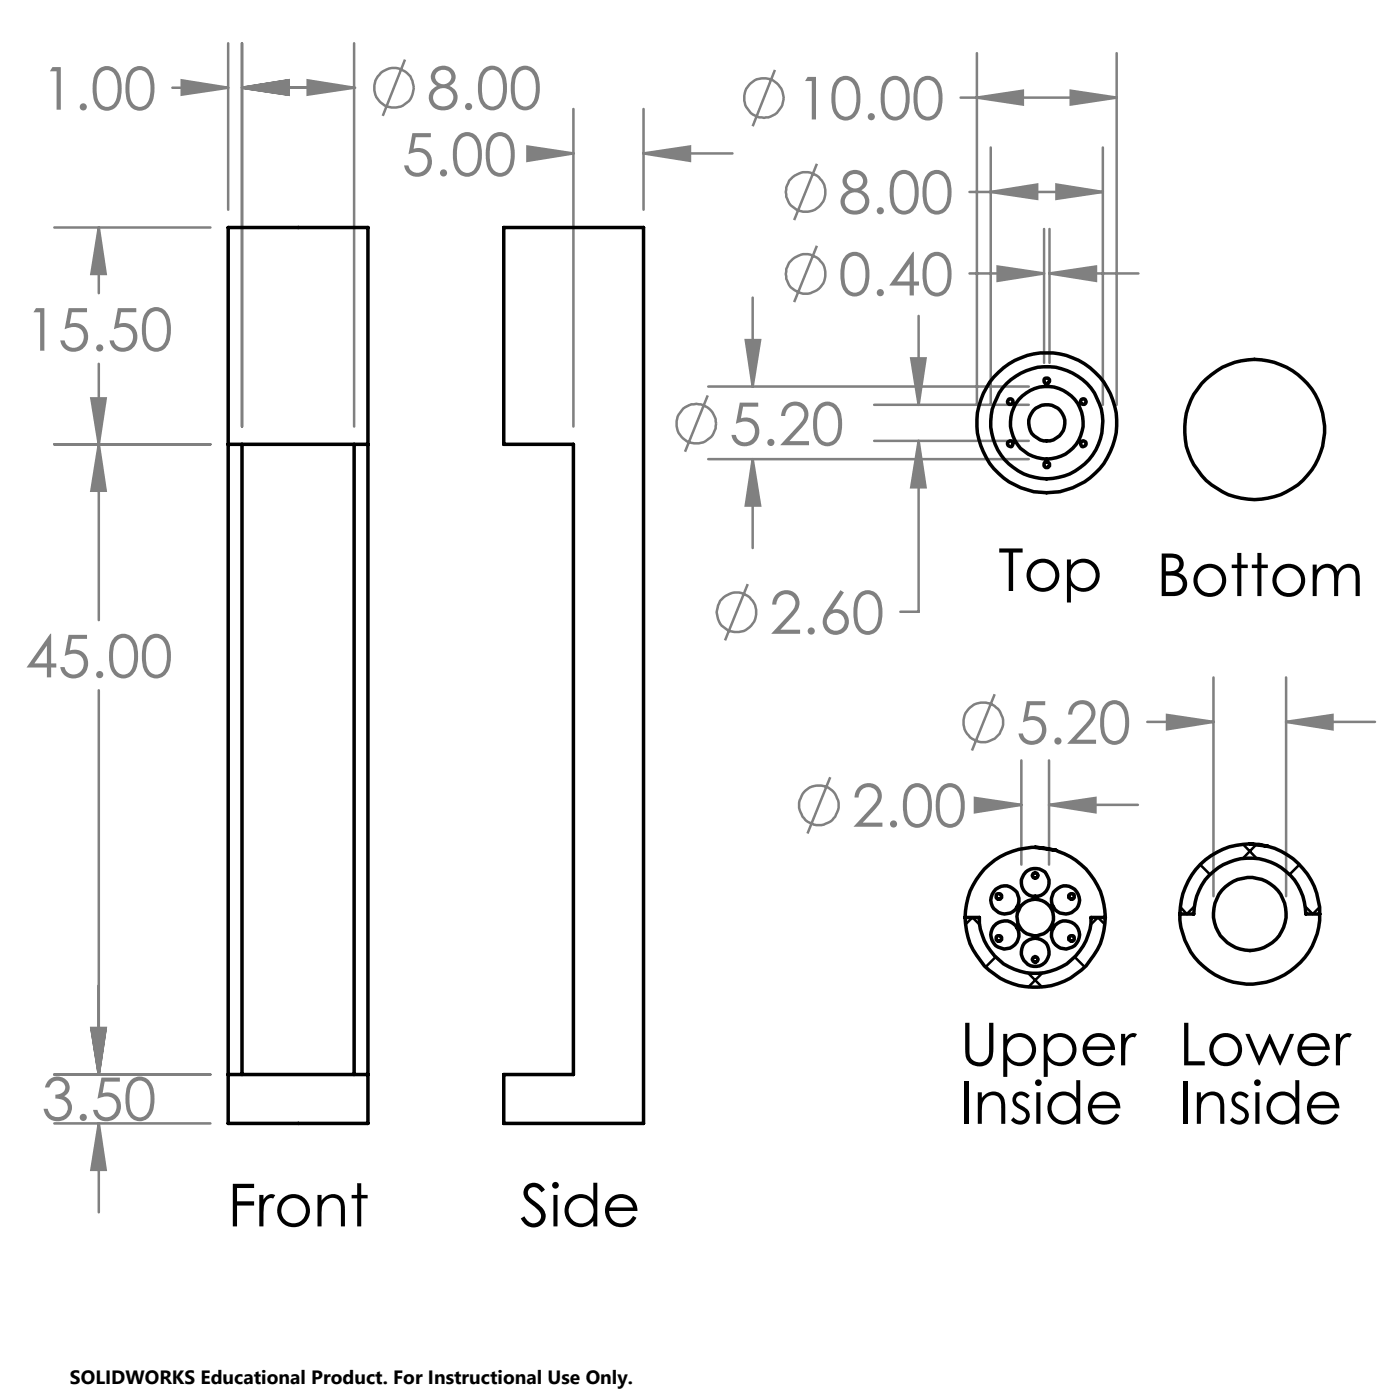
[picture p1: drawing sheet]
<svg xmlns="http://www.w3.org/2000/svg" width="100mm" height="100mm" viewBox="0 0 100 100" stroke-linecap="round" stroke-linejoin="round" font-family="sans-serif">
<g fill="none" stroke="#808080" stroke-width=".18">
<path d="M3.9 16.3h11.1M7.1 16.3v4.6M7.1 16.3l.4 3.3h-1zM12.3 6.3h4M13 5.7l3.3 .6-3.3 .5zM16.3 3.1v11.9M17.3 3.1v27.4M17.3 6.3h8M17.3 6.3l3.3-.6v1.1zM22 5.7l3.3 .6-3.3 .5zM25.3 6.3h.1M25.3 3.1v27.4"/>
<path d="M28.9 4.3l-1.6 4M37.7 10.5l3.3 .5-3.3 .5zM38.1 11h2.9M41 7.8v22.7M46 7.8v7.2M46 11h6.3M46 11l3.3-.5v1zM55.4 5l-1.6 4M58.3 11.7l-1.6 4M58.3 17.6l-1.6 4M68.6 7h11.2M69.3 13.7h9.5"/>
<path d="M69.3 19.5h5.3M69.8 3.8v25.1M69.8 7l3.3-.5v1zM70.8 10.5v18.4M70.8 13.7l3.3-.5v1zM71.3 19l3.3 .5-3.3 .6zM74.6 16.4v9.5M75 16.4v9.5M75 19.5h6.3M75 19.5l3.3-.5v1.1zM75.5 13.2l3.3 .5-3.3 .5zM76.5 6.5l3.3 .5-3.3 .5z"/>
<path d="M78.8 10.5v18.4M79.8 3.8v25.1M3.9 31.7h11.1M6.5 28.5h1l-.4 3.2zM7.1 26v18.3M7.1 31.7l.4 3.4h-1zM50.6 28.2l-1.7 4.1M50.6 27.6h22.9M50.6 32.8h22.9M53.3 24.3h1l-.5 3.3zM53.8 32.8l.5 3.3h-1zM53.8 21.3v6.3"/>
<path d="M53.8 32.8v6.3M62.4 28.9h11.1M62.4 31.5h11.1M65.1 25.6h1l-.5 3.3zM65.6 31.5v12.2h-1.3M65.6 22.6v6.3M65.6 31.5l.5 3.3h-1zM7.1 49.3v27.5M53.4 41.7l-1.6 4M59.3 55.5l-1.6 4M69.6 57l3.4 .5-3.4 .5zM70.2 57.5h2.8"/>
<path d="M71 49.6l-1.6 4M73 54.3v7.5M74.9 57.5l3.3-.5v1zM74.9 54.3v7.5M74.9 57.5h6.4M82 51.6h4.7M83.4 51.1l3.3 .5-3.3 .5zM86.7 48.4v15.6M91.9 51.6l3.3-.5v1zM91.9 48.4v15.6M91.9 51.6h6.3M3.9 76.8h11.1"/>
<path d="M6.5 73.4h1l-.4 3.4zM3.9 80.2h11.1M7.1 80.2v6.4M7.1 80.2l.4 3.4h-1z"/>
<circle cx="28.2" cy="6.3" r="1.41"/>
<circle cx="54.6" cy="7" r="1.42"/>
<circle cx="57.5" cy="13.7" r="1.4"/>
<circle cx="57.5" cy="19.6" r="1.4"/>
<circle cx="49.7" cy="30.3" r="1.41"/>
<circle cx="52.6" cy="43.7" r="1.4"/>
<circle cx="58.5" cy="57.5" r="1.42"/>
<circle cx="70.2" cy="51.6" r="1.42"/>
</g>
<path d="M7.1 31.7l.4 3.4h-1zM6.5 73.4h1l-.4 3.4zM6.5 73.4h1l-.4 3.4zM7.1 80.2l.4 3.4h-1zM6.5 28.5h1l-.4 3.2zM7.1 16.3l.4 3.3h-1zM13 5.7l3.3 .6-3.3 .5zM17.3 6.3l3.3-.6v1.1zM17.3 6.3l3.3-.6v1.1zM22 5.7l3.3 .6-3.3 .5zM37.7 10.5l3.3 .5-3.3 .5zM46 11l3.3-.5v1zM70.8 13.7l3.3-.5v1zM75.5 13.2l3.3 .5-3.3 .5zM69.8 7l3.3-.5v1zM76.5 6.5l3.3 .5-3.3 .5zM71.3 19l3.3 .5-3.3 .6zM75 19.5l3.3-.5v1.1zM53.3 24.3h1l-.5 3.3zM53.8 32.8l.5 3.3h-1zM65.1 25.6h1l-.5 3.3zM65.6 31.5l.5 3.3h-1zM69.6 57l3.4 .5-3.4 .5zM74.9 57.5l3.3-.5v1zM83.4 51.1l3.3 .5-3.3 .5zM91.9 51.6l3.3-.5v1z" fill="#808080"/>
<g fill="none" stroke="#000" stroke-width=".25">
<path d="M16.3 16.3h10v63.9h-10zM36 16.3h10v63.9h-10v-3.4h5v-45.1h-5zM16.3 31.7h10M17.3 31.7v45.1M25.3 31.7v45.1M16.3 76.8h10M68.9 65.5h1.1a4 4 0 0 0 3.9 4 4 4 0 0 0 4-4h1.1M68.9 65.5a5 5 0 0 0 5 5 5 5 0 0 0 5.1-5M73.9 60.5l1.5 .2M73.9 60.5a5 5 0 0 0-5 5M75.4 60.7a5.1 5.1 0 0 1 3.6 4.8M84.3 65.3h1a4 4 0 0 1 4-4 4 4 0 0 1 4 4h1"/>
<path d="M84.3 65.3a5 5 0 0 0 5 5 5 5 0 0 0 5-5M89.3 60.3l1.3 .2M89.3 60.3a5 5 0 0 0-5 5M90.6 60.5a5 5 0 0 1 3.7 4.8"/>
<circle cx="72.2" cy="31.7" r=".21"/>
<circle cx="72.2" cy="28.7" r=".21"/>
<circle cx="74.8" cy="30.2" r="4"/>
<circle cx="74.8" cy="27.2" r=".2"/>
<circle cx="74.8" cy="30.2" r="2.6"/>
<circle cx="74.8" cy="30.2" r="1.29"/>
<circle cx="74.8" cy="30.2" r="5"/>
<circle cx="74.8" cy="33.2" r=".2"/>
<circle cx="77.4" cy="28.7" r=".21"/>
<circle cx="77.4" cy="31.7" r=".21"/>
<circle cx="89.6" cy="30.7" r="5"/>
<circle cx="71.3" cy="67" r=".21"/>
<circle cx="71.3" cy="64" r=".21"/>
<circle cx="71.8" cy="66.8" r="1.01"/>
<circle cx="71.8" cy="64.3" r="1.01"/>
<circle cx="73.9" cy="68.5" r=".2"/>
<circle cx="73.9" cy="63" r=".99"/>
<circle cx="73.9" cy="62.5" r=".19"/>
<circle cx="73.9" cy="65.5" r="1.3"/>
<circle cx="73.9" cy="68" r="1"/>
<circle cx="76.1" cy="66.8" r="1"/>
<circle cx="76.1" cy="64.3" r="1.01"/>
<circle cx="76.5" cy="67" r=".2"/>
<circle cx="76.5" cy="64" r=".2"/>
<circle cx="89.3" cy="65.3" r="2.61"/>
</g>
<path d="M69 66l.5-.5 .5 .6M71.1 68.4l-.7 .7M73.4 69.5l1 1M74.5 69.5l-1.1 1M76.8 68.4l.7 .7M78.9 66l-.5-.5-.5 .6M85.3 64.8l-.5 .5-.5-.5M85.7 61.8l.7 .7M88.8 60.3l1 1M89.7 60.3l-.9 1M92.8 61.8l-.7 .7M93.2 64.8l.6 .5 .5-.5" fill="none" stroke="#000" stroke-width=".18"/>
<g font-size="4.2" fill="#808080">
<text x="3" y="7.8">1.00</text>
<text x="30.5" y="7.8">8.00</text>
<text x="56.9" y="8.5">10.00</text>
<text x="28.7" y="12.6">5.00</text>
<text x="59.9" y="15.3">8.00</text>
<text x="59.9" y="21.1">0.40</text>
<text x="1.8" y="25.1">15.50</text>
<text x="52.1" y="31.8">5.20</text>
<text x="55" y="45.3">2.60</text>
<text x="1.8" y="48.4">45.00</text>
<text x="72.6" y="53.1">5.20</text>
<text x="60.8" y="59.1">2.00</text>
<text x="3" y="80">3.50</text>
</g>
<g font-size="4.2">
<text x="71.3" y="42.2">Top</text>
<text x="82.6" y="42.6">Bottom</text>
<text x="68.6" y="76.1">Upper</text>
<text x="84.2" y="76.1">Lower</text>
<text x="68.6" y="80.3">Inside</text>
<text x="84.2" y="80.3">Inside</text>
<text x="16.3" y="87.6">Front</text>
<text x="37.1" y="87.6">Side</text>
</g>
<text font-size="1.4" x="5" y="98.9">SOLIDWORKS Educational Product. For Instructional Use Only.</text>
</svg>
